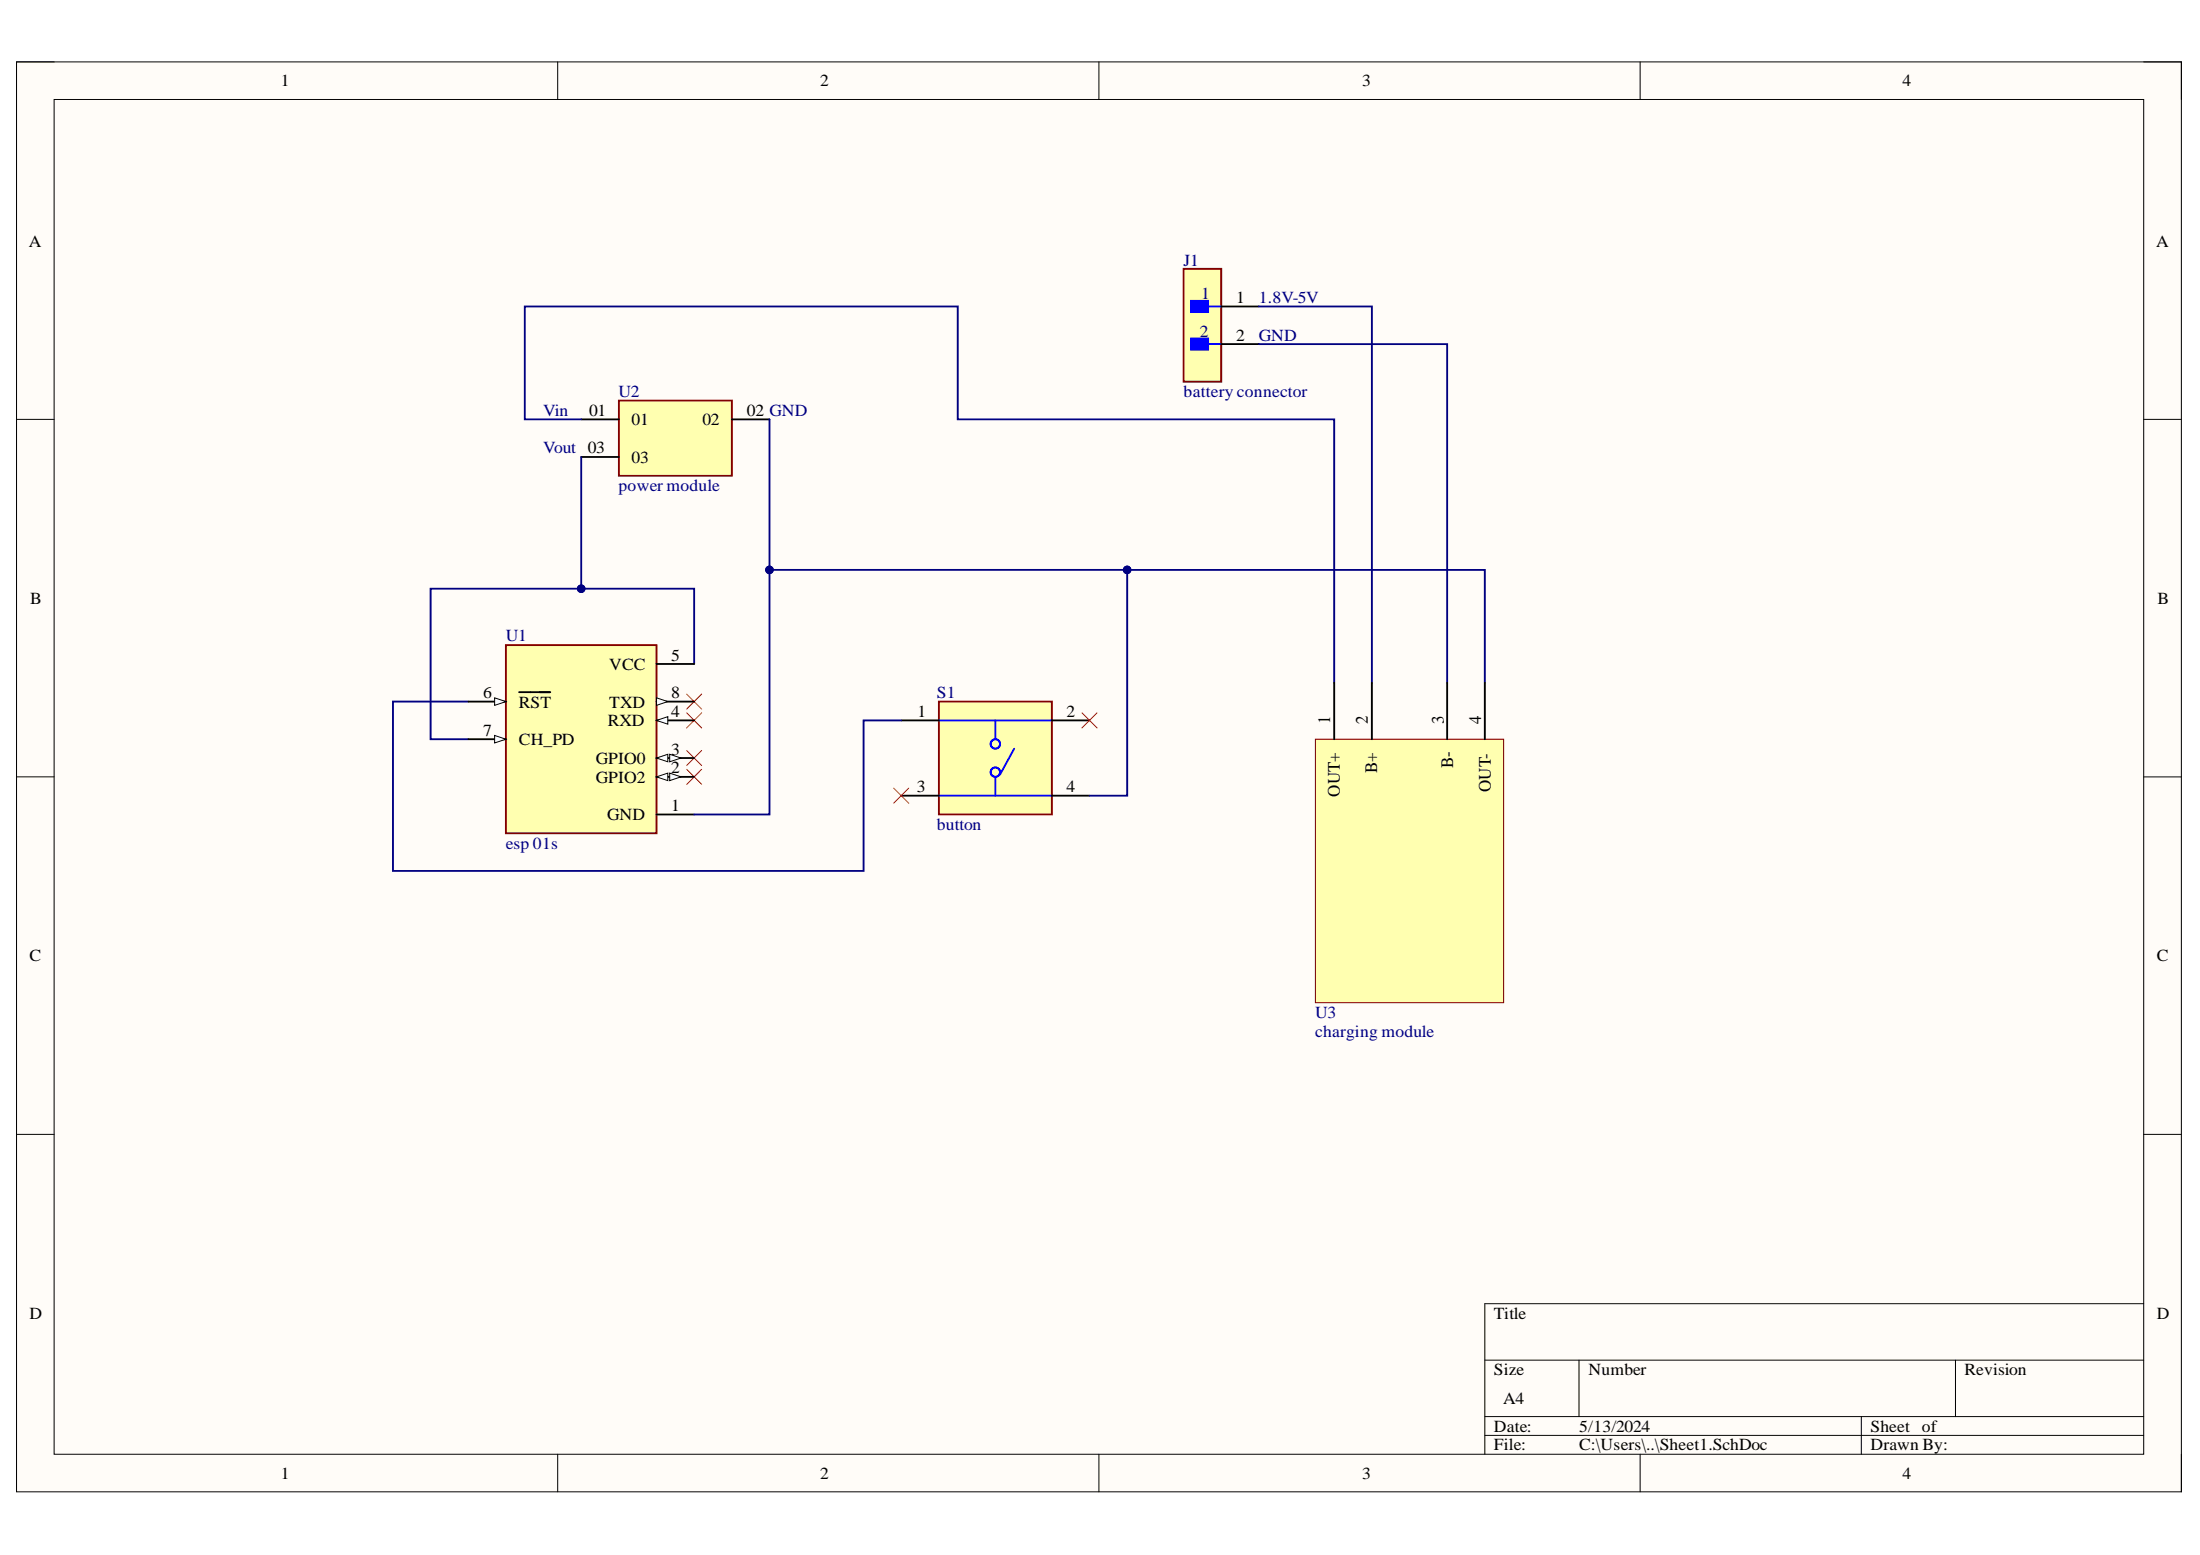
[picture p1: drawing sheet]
# Altium project button.PrjPcb
1 sheet, 5 parts. Net scope: global (net labels, ports and power ports of the same name join across sheets).
Board file: PCB1.PcbDoc

## Sheet Sheet1.SchDoc
size A4; SheetNumber: 1; SheetTotal: 1

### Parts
J1  battery connector  [battery connector]
S1  button  [button]
U1  esp 01s  [esp 01s]
U2  power module  [power module]
U3  charging module  [charging module]

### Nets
NetJ1_1: J1.1 U3.2(B+)
NetJ1_2: J1.2 U3.3(B-)
NetS1_1: S1.1 U1.6(~{RST})
NetS1_4: S1.4 U1.1(GND) U2.02 U3.4(OUT-)
NetU1_5: U1.5(VCC) U1.7(CH_PD) U2.03
NetU2_01: U2.01 U3.1(OUT+)

Not connected (* = marked no-connect by the designer): S1 2* 3*; U1 2(GPIO2)* 3(GPIO0)* 4(RXD)* 8(TXD)*

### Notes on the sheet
- (near J1) 1.8V-5V
- (near J1) GND
- (near U2) Vin
- (near U2) Vout
- (near U2) GND
